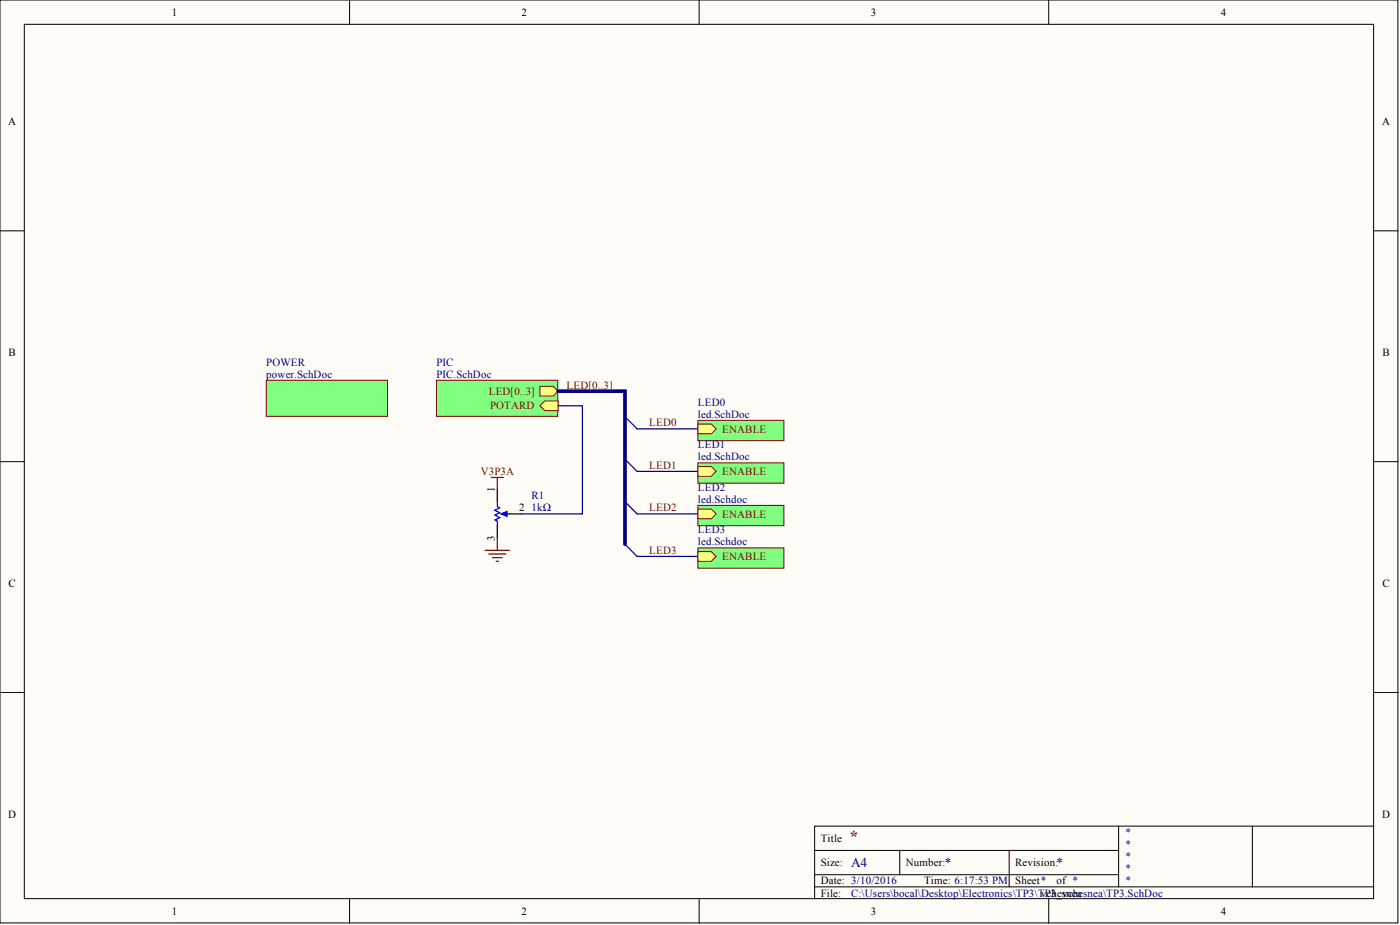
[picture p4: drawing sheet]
<svg xmlns="http://www.w3.org/2000/svg" width="292mm" height="193mm" viewBox="0 0 292 193" stroke-linecap="round" stroke-linejoin="round" font-family="sans-serif">
<g fill="#fffcf8" stroke="#000" stroke-width=".21">
<path d="M0 0h291.7v192.5h-291.7z"/>
<path d="M5.1 5.1h281.5v182.4h-281.5z"/>
</g>
<g fill="none" stroke="#000" stroke-width=".21">
<path d="M72.9 0v5.1M145.9 0v5.1M218.8 0v5.1M0 48.2h5.1M286.7 48.2h5M0 96.3h5.1M286.7 96.3h5M0 144.5h5.1M286.7 144.5h5M170 177.4h63.4M187.7 177.4v5.1M210.6 177.4v7.6"/>
<path d="M233.4 172.3v12.7M261.3 172.3h-91.3v15.2M286.7 172.3h-25.4v12.7M72.9 187.5v5.1M145.9 187.5v5.1M170 185h116.7M170 182.5h63.4M218.8 187.5v5.1"/>
</g>
<g fill="#80ff80" stroke="#800000" stroke-width=".21">
<path d="M55.6 79.3h25.3v7.6h-25.3z"/>
<path d="M91.1 79.3h25.3v7.6h-25.3z"/>
</g>
<g fill="#ffff80" stroke="#800000" stroke-width=".21">
<path d="M112.6 84.7l1.1-1.1h2.7v2.1h-2.7z" fill-rule="evenodd"/>
<path d="M112.6 80.6h2.8l1 1-1 1h-2.8z" fill-rule="evenodd"/>
</g>
<path d="M116.4 81.6h14v31.9" fill="none" stroke="#000080" stroke-width=".76"/>
<path d="M130.4 86.9l2.5 2.6h12.7M130.4 95.8l2.5 2.5h12.7M130.4 104.7l2.5 2.5h12.7M130.4 113.5l2.5 2.6h12.7" fill="none" stroke="#000080" stroke-width=".25"/>
<path d="M145.6 87.7h18v4.2h-18z" fill="#80ff80" stroke="#800000" stroke-width=".21"/>
<path d="M145.6 88.5h2.8l1 1-1 1h-2.8z" fill-rule="evenodd" fill="#ffff80" stroke="#800000" stroke-width=".21"/>
<path d="M145.6 96.6h18v4.2h-18z" fill="#80ff80" stroke="#800000" stroke-width=".21"/>
<path d="M145.6 97.3h2.8l1 1-1 1.1h-2.8z" fill-rule="evenodd" fill="#ffff80" stroke="#800000" stroke-width=".21"/>
<path d="M145.6 105.4h18v4.3h-18z" fill="#80ff80" stroke="#800000" stroke-width=".21"/>
<path d="M145.6 106.2h2.8l1 1-1 1h-2.8z" fill-rule="evenodd" fill="#ffff80" stroke="#800000" stroke-width=".21"/>
<path d="M145.6 114.3h18v4.2h-18z" fill="#80ff80" stroke="#800000" stroke-width=".21"/>
<path d="M145.6 115.1h2.8l1 1-1 1h-2.8z" fill-rule="evenodd" fill="#ffff80" stroke="#800000" stroke-width=".21"/>
<path d="M116.4 84.7h5.1v22.5h-12.7" fill="none" stroke="#000080" stroke-width=".25"/>
<path d="M103.8 102.1v2.6M103.8 109.7v2.6M106.3 107.2h2.5" fill="none" stroke="#000" stroke-width=".25"/>
<path d="M103.8 104.7v1l.5 .2-1 .5 1 .6-1 .5 1 .5-1 .5 .5 .2v1M105 107.2h1.3" fill="none" stroke="#00f" stroke-width=".25"/>
<path d="M104.5 107.2l1.3-.5v1z" fill="#00f" stroke="#00f" stroke-width=".25"/>
<path d="M102.5 99.6h2.5M103.8 99.6v2.5M101.2 114.8h5.1M102 115.6h3.5M102.7 116.3h2.1M103.5 117.1h.5M103.8 112.3v2.5" fill="none" stroke="#800000" stroke-width=".25"/>
<text font-size="3.5" fill="#800000" x="177.1" y="175.6">*</text>
<g font-size="2.8" fill="#000080">
<text x="177.6" y="180.9">A4</text>
<text x="197.1" y="180.9">*</text>
<text x="220.5" y="180.9">*</text>
</g>
<g font-size="2.3">
<text x="35.9" y="3.3">1</text>
<text x="108.8" y="3.3">2</text>
<text x="181.7" y="3.3">3</text>
<text x="254.7" y="3.3">4</text>
<text x="1.7" y="26.1">A</text>
<text x="288.4" y="26.1">A</text>
<text x="1.8" y="74.3">B</text>
<text x="288.4" y="74.3">B</text>
<text x="103.3" y="102.6" transform="rotate(-90 103.3 102.6)">1</text>
<text x="108.3" y="106.7">2</text>
<text x="103.3" y="113" transform="rotate(-90 103.3 113)">3</text>
<text x="1.8" y="122.4">C</text>
<text x="288.4" y="122.4">C</text>
<text x="1.7" y="170.6">D</text>
<text x="288.4" y="170.6">D</text>
<text x="171.2" y="175.6">Title</text>
<text x="171.2" y="180.7">Size:</text>
<text x="171.2" y="184.5">Date: 3/10/2016</text>
<text x="189" y="180.7">Number:</text>
<text x="192.8" y="184.5">Time: 6:17:53 PM</text>
<text x="211.8" y="180.7">Revision:</text>
<text x="211.8" y="184.5">Sheet*</text>
<text x="220.5" y="184.5">of *</text>
<text x="35.9" y="190.8">1</text>
<text x="108.8" y="190.8">2</text>
<text x="171.2" y="187">File:</text>
<text x="181.7" y="190.8">3</text>
<text x="218.3" y="187">chesnea</text>
<text x="254.7" y="190.8">4</text>
</g>
<g font-size="2.3" fill="#000080">
<text x="55.6" y="76.3">POWER</text>
<text x="91.1" y="76.3">PIC</text>
<text x="55.6" y="78.8">power.SchDoc</text>
<text x="91.1" y="78.8">PIC.SchDoc</text>
<text x="145.6" y="84.7">LED0</text>
<text x="145.6" y="87.2">led.SchDoc</text>
<text x="145.6" y="93.5">LED1</text>
<text x="145.6" y="96.1">led.SchDoc</text>
<text x="110.9" y="104.2">R1</text>
<text x="110.9" y="106.7">1kΩ</text>
<text x="145.6" y="102.4">LED2</text>
<text x="145.6" y="104.9">led.Schdoc</text>
<text x="145.6" y="111.3">LED3</text>
<text x="145.6" y="113.8">led.Schdoc</text>
<text x="234.7" y="174.4">*</text>
<text x="234.7" y="176.9">*</text>
<text x="234.7" y="179.4">*</text>
<text x="234.7" y="182">*</text>
<text x="234.7" y="184.5">*</text>
<text x="177.6" y="187">C:\Users\bocal\Desktop\Electronics\TP3\TvP3_vchesnea\TP3.SchDoc</text>
</g>
<g font-size="2.3" fill="#800000">
<text x="102" y="82.4">LED[0..3]</text>
<text x="118.2" y="81.1">LED[0..3]</text>
<text x="102.2" y="85.4">POTARD</text>
<text x="135.5" y="89">LED0</text>
<text x="150.7" y="90.2">ENABLE</text>
<text x="100.3" y="99.1">V3P3A</text>
<text x="135.5" y="97.8">LED1</text>
<text x="150.7" y="99.1">ENABLE</text>
<text x="135.5" y="106.7">LED2</text>
<text x="150.7" y="108">ENABLE</text>
<text x="135.5" y="115.6">LED3</text>
<text x="150.7" y="116.8">ENABLE</text>
</g>
</svg>
